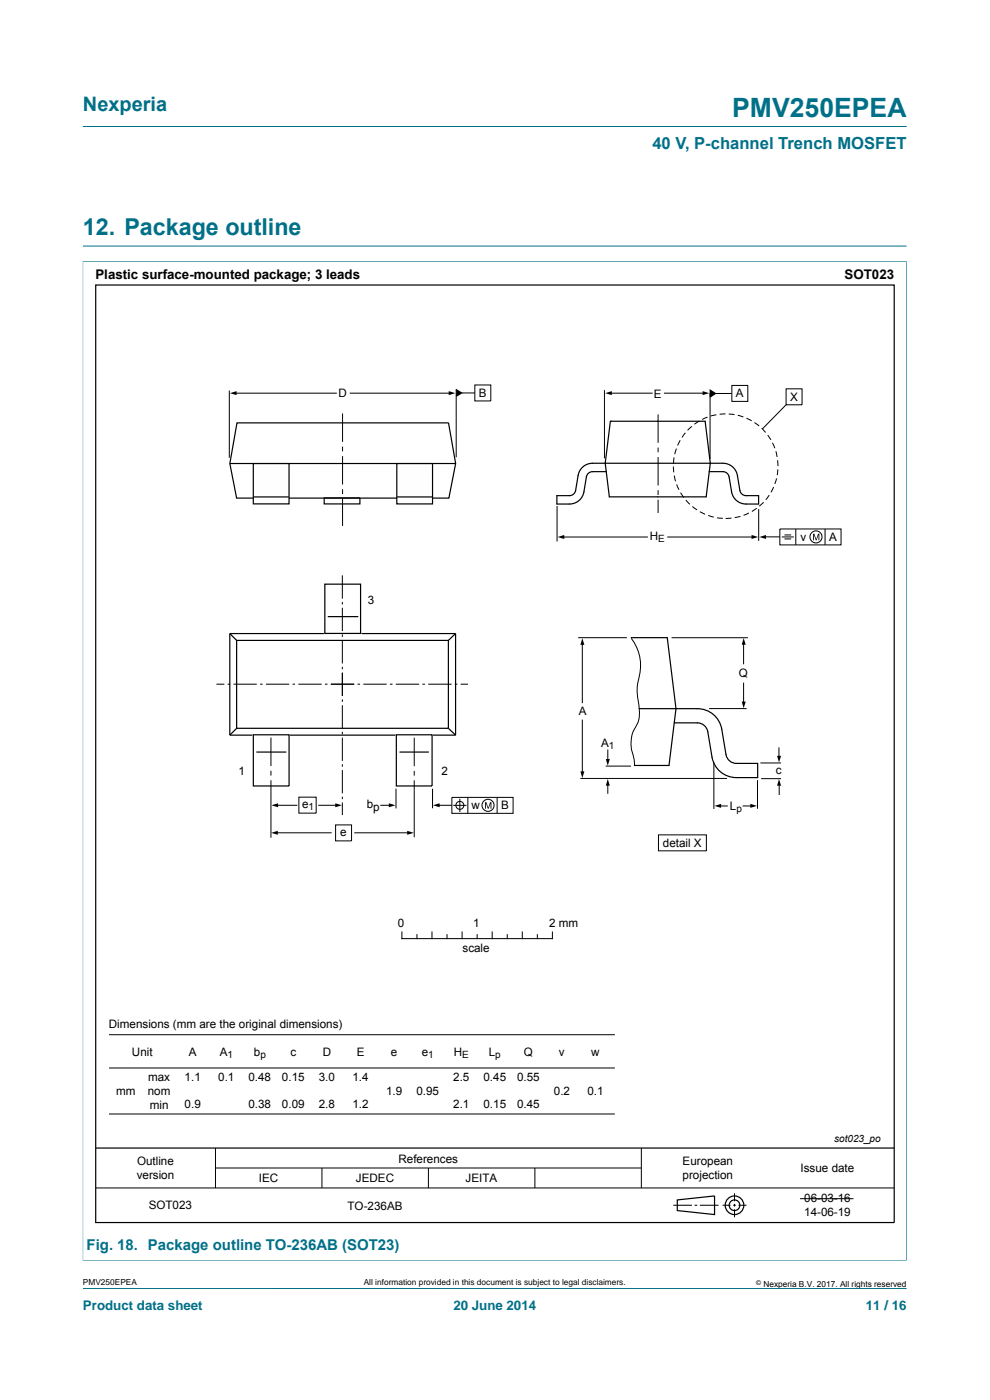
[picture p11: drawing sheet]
<svg xmlns="http://www.w3.org/2000/svg" width="210mm" height="297mm" viewBox="0 0 210 297" stroke-linecap="round" stroke-linejoin="round" font-family="sans-serif">
<path d="M17.6 26.8h174.7M17.5 55.5h174.9M17.6 52.2h174.7M17.6 55.4v212M192.3 55.4v212M17.5 267.4h174.9M17.6 273.3h174.7" fill="none" stroke="#007088" stroke-width=".21"/>
<g fill="none" stroke="#000" stroke-width=".21">
<path d="M48.6 82.9v14.2M72.7 87.7v6M72.7 94.7v1.1M72.7 96.8v6M96.8 82.5v14.5M128.2 82.8v14.4M139.6 87.9v6M139.6 94.9v1.1M139.6 97v6M142.8 99l.1 1.2M143 97l-.1 1.3M143.5 95.2l-.4 1.1"/>
<path d="M144.3 93.4l-.6 1.1M145.4 91.8l-.7 1M146.8 90.4l-.9 .9M148.3 89.3l-1 .7M150.1 88.5l-1.1 .5M150.6 83.3v14.1M150.6 82.7l1.2 .8-1.2 .8zM151.2 83.5h4M152 88l-1.2 .3M153.9 87.8l-1.2 .1M154.6 87.8l1.2 .2M156.5 88.1l1.2 .4"/>
<path d="M158.3 88.7l1.1 .6M160 89.6l1 .8M161.6 90.8l.8 .9M162.8 92.3l.7 1M163.9 93.9l.4 1.2M164.6 95.7l.2 1.2M165 97.6v1.3M165 99.6l-.1 1.2M166.7 85.9l-5 5.1M72.7 103.8v1M72.7 105.8v5.8M118.2 107.4v7.5"/>
<path d="M139.6 104v1M139.6 106v2.8M143 100.9l.3 1.2M143.5 102.8l.5 1.1M144.4 104.5l.6 1M145.5 106.1l.8 .9M146.9 107.4l1 .8M148.5 108.6l1.1 .5M150.2 109.3l1.2 .4M152.1 109.8l1.2 .2M155.2 109.9l-1.3 .1M157.1 109.5l-1.2 .3"/>
<path d="M158.9 108.8l-1.2 .5M160.5 107.8l-1 .7M160.9 108v6.7M162 106.5l-.9 .9M162 113.9h3.4M163.2 105l-.8 1M164.1 103.3l-.5 1.1M164.7 101.5l-.3 1.2M123.5 136.7v12.5M133.9 135.4a9.9 9.9 0 0 1 1.4 9.5 12.3 12.3 0 0 0 .3 5.2 6.2 6.2 0 0 1-1.2 4.9 7.8 7.8 0 0 0 .1 5.9l.1 1.6M142.5 135.3h16.1M157.7 136.3v4.6"/>
<path d="M57.5 156.5v6M87.9 156.5v6M123.5 152.7v11.1M128.9 159v2.6M150.4 150.3h8M157.7 144.8v4.4M165.2 158.6v2.4M57.5 163.5v1M57.5 165.5v12.2M58.6 170.8h4.5M58.6 176.7h11.7M67.5 170.8h4"/>
<path d="M75.2 176.7h11.6M80.7 170.8h2.2M84 167.3v4.2M87.9 163.5v1M87.9 165.5v12.1M91.8 167.3v4.2M92.9 170.8h3M123.1 165.1h31.1M128.9 166.4v2M151.4 161.7v9.9M152.6 171h1.8M157.5 171h1.8"/>
<path d="M160.7 165.5v6.1M161.3 161.9h4.4M161.5 165.2h4.2M165.3 166.6v2.1M20.3 252h169.4M45.7 243.6v8.4M45.7 247.8h90.3M68.3 247.8v4.2M90.9 247.8v4.2M113.5 247.8v4.2M136 243.6v8.4M142.8 255.7h4"/>
<path d="M147.3 255.7h.6M148.5 255.7h3.9M153.3 255.7h1.7M155.5 255.7h.6M155.8 253.1v1.7M155.8 255.4v.6M155.8 256.5v1.7M156.7 255.7h1.6"/>
</g>
<g fill="none" stroke="#000" stroke-width=".25">
<path d="M20.3 60.5h169.4v198.9h-169.4zM48.8 98.3h47.8M50.3 89.7h44.8l1.6 8.6-1.5 7.4h-45l-1.4-7.4zM68.8 105.6h7.5v1.3h-7.5zM48.7 134.4l1.5 1.5M48.7 134.4v21.6M48.7 134.4h20M50.2 135.9h44.9v18.6h-44.9zM68.9 123.9h7.6v10.5h-7.6zM69.5 130.8h6.5M76.7 134.4h19.9M96.6 134.4l-1.5 1.5"/>
<path d="M96.6 134.4v21.6M48.7 156h4.8M50.2 154.5l-1.5 1.5M53.7 155.9h7.6v10.8h-7.6zM54.4 159.5h6.3M61.5 156h22.4M84.1 155.9h7.6v10.8h-7.6zM84.7 159.5h6.3M91.9 156h4.7M95.1 154.5l1.5 1.5M20.3 243.6h169.4M143.7 254.6l7.9-.9v4l-7.9-.9z"/>
<circle cx="155.8" cy="255.7" r="1.13"/>
<circle cx="155.8" cy="255.7" r="1.98"/>
</g>
<path d="M150.6 82.7l1.2 .8-1.2 .8z" fill="#000"/>
<path d="M53.7 98.3h7.6v8.6h-7.6z" fill="#fefefe"/>
<path d="M53.7 98.3h7.6v8.6h-7.6zM53.8 105.4h7.5" fill="none" stroke="#000" stroke-width=".25"/>
<path d="M84.2 98.3h7.6v8.6h-7.6z" fill="#fefefe"/>
<path d="M84.2 98.3h7.6v8.6h-7.6zM129.5 89.4h20.1l1.1 8.9-.9 7.1h-20.5l-.9-7.1zM84.2 105.4h7.5M128.6 100.1h-2.9a1.33 1.33 0 0 0-1.3 1.1l-.5 3.2a3.1 3.1 0 0 1-3.1 2.5h-2.7v-1.8h2.7a1.32 1.32 0 0 0 1.3-1.1l.5-3.1a3.1 3.1 0 0 1 3.1-2.6h27.6a3.1 3.1 0 0 1 3.1 2.6l.5 3.1a1.32 1.32 0 0 0 1.4 1.1h2.6v1.8a6 6 0 0 1-4.4-.5 3.1 3.1 0 0 1-1.3-2l-.5-3.2a1.33 1.33 0 0 0-1.4-1.1h-2.9M133.9 135.3h7.6l1.9 15-1.5 12.1h-7.3M135.6 150.3h12.3a5.2 5.2 0 0 1 5.2 4.4l.9 5.4a2.24 2.24 0 0 0 2.2 1.9h4.5v3h-4.5a5.2 5.2 0 0 1-5.2-4.4l-.9-5.4a2.24 2.24 0 0 0-2.2-1.8h-4.9" fill="none" stroke="#000" stroke-width=".25"/>
<g fill="none" stroke="#000" stroke-width=".21">
<path d="M49.9 83.4h21.4M74.3 83.4h21.2M97.9 83.4h2.8M100.7 81.7h3.4v3.4h-3.4zM129.5 83.4h8.8M140.9 83.4h8.4M155.2 81.8h3.4v3.4h-3.4zM166.7 82.5h3.4v3.4h-3.4zM119.4 113.9h17.9M141.6 113.9h18.1M165.4 112.2h13v3.4h-13zM165.8 113.9h2.6"/>
<path d="M166.4 114.3h1.4M166.4 113.5h1.4M168.8 112.2v3.4M175 112.2v3.4M72.6 122.1v4.9M72.6 127.7v.5M72.6 128.9v5M72.6 134.6v.5M72.6 135.8v5M122.7 135.3h10.2M45.9 145.1h1.7M48.3 145.1h.5"/>
<path d="M49.5 145.1h5M55.2 145.1h.5M56.4 145.1h4.9M62.1 145.1h.5M63.3 145.1h4.9M68.9 145.1h.6M70.2 145.1h4.9M72.6 141.5v.5M72.6 142.7v5M72.6 148.4v.5M72.6 149.6v4.9M72.6 155.2v.6"/>
<path d="M72.6 156.5v4.9M75.8 145.1h.6M77.1 145.1h4.9M82.7 145.1h.6M84 145.1h4.9M89.6 145.1h.5M90.8 145.1h5M96.5 145.1h.5M97.7 145.1h1.6M63.4 169.1h3.7v3.4h-3.7zM71.2 175h3.4v3.4h-3.4zM72.6 162.1v.6"/>
<path d="M72.6 163.4v4.9M72.6 169v.5M72.6 170.2v2.7M95.9 169.2h12.9v3.3h-12.9zM96.1 170.9h2.9M97.5 169.4v2.9M99.2 169.2v3.3M105.5 169.2v3.3M128.5 162.5h5.3M139.7 177.1h10.1v3.4h-10.1zM85.2 197.7v1.4h32v-1.4M88.4 198.3v.8"/>
<path d="M91.6 197.7v1.4M94.8 198.3v.8M98 197.7v1.4M101.2 198.3v.8M104.4 197.7v1.4M107.6 198.3v.8M110.8 197.7v1.4M114 198.3v.8M23.1 219.5h107.3M23.1 226.6h107.3M23.1 236.3h107.3M169.7 254.3h11.3"/>
<circle cx="173.1" cy="113.9" r="1.28"/>
<circle cx="97.5" cy="170.9" r=".85"/>
<circle cx="103.5" cy="170.8" r="1.28"/>
</g>
<g fill="#000">
<path d="M48.8 83.4l1.4-.4v.8zM95.2 83l1.4 .4-1.4 .4zM96.8 82.5l1.4 .9-1.4 .8zM128.4 83.4l1.4-.4v.8zM149 83l1.4 .4-1.4 .4zM118.3 113.9l1.4-.4v.8zM159.4 113.5l1.4 .4-1.4 .4zM161.1 113.9l1.4-.4v.8zM172.5 113.2h.2l.4 1.2 .4-1.2h.3v1.4h-.2v-1.2l-.4 1.2h-.2l-.4-1.2v1.2h-.1zM123.5 135.4l.5 1.4h-.9zM157.7 135.4l.5 1.4h-.9zM157.3 148.8h.9l-.5 1.4z"/>
<path d="M57.5 176.7l1.4-.5v.9zM57.6 170.8l1.4-.4v.9zM71.1 170.4l1.4 .4-1.4 .5zM82.5 170.4l1.4 .4-1.4 .5zM86.4 176.2l1.4 .5-1.4 .4zM91.8 170.8l1.5-.4v.9zM102.9 170.2h.3l.4 1.1 .4-1.1h.2v1.4h-.1v-1.2l-.4 1.2h-.2l-.4-1.2v1.2h-.2zM123.1 163.6h.9l-.5 1.5zM128.5 161h.9l-.5 1.4zM128.9 165.3l.5 1.4h-.9zM151.5 171l1.5-.5v.9zM159.2 170.5l1.4 .5-1.4 .4z"/>
<path d="M164.8 160.3h.9l-.5 1.5zM165.2 165.3l.5 1.4h-.9z"/>
</g>
<text font-size="5.6" fill="#007088" x="155.3" y="24.8">PMV250EPEA</text>
<text font-size="4.9" fill="#007088" x="17.6" y="49.8">12. Package outline</text>
<text font-size="4.2" fill="#007088" x="17.6" y="23.6">Nexperia</text>
<text font-size="3.5" fill="#007088" x="138.4" y="31.7">40 V, P-channel Trench MOSFET</text>
<text font-size="3.2" fill="#007088" x="18.4" y="265.2">Fig. 18. Package outline TO-236AB (SOT23)</text>
<g font-size="2.8">
<text x="20.2" y="59.2">Plastic surface-mounted package; 3 leads</text>
<text x="179.2" y="59.2">SOT023</text>
</g>
<g font-size="2.8" fill="#007088">
<text x="17.6" y="277.9">Product data sheet</text>
<text x="96.2" y="277.9">20 June 2014</text>
<text x="183.7" y="277.9">11 / 16</text>
</g>
<g font-size="2.5">
<text x="71.8" y="84.3">D</text>
<text x="101.5" y="84.2">B</text>
<text x="138.7" y="84.3">E</text>
<text x="156.1" y="84.3">A</text>
<text x="167.6" y="85">X</text>
<text x="137.8" y="114.6">H</text>
<text x="169.8" y="114.7">v</text>
<text x="175.9" y="114.7">A</text>
<text x="78" y="128.2">3</text>
<text x="156.7" y="143.7">Q</text>
<text x="122.8" y="151.7">A</text>
<text x="127.5" y="158.4">A</text>
<text x="50.6" y="164.4">1</text>
<text x="93.7" y="164.4">2</text>
<text x="164.6" y="164.2">c</text>
<text x="64.1" y="171.3">e</text>
<text x="77.8" y="171.5">b</text>
<text x="79.2" y="172.1">p</text>
<text x="100" y="171.7">w</text>
<text x="106.3" y="171.7">B</text>
<text x="154.8" y="171.9">L</text>
<text x="72.1" y="177.3">e</text>
<text x="140.6" y="179.7">detail X</text>
<text x="84.4" y="196.7">0</text>
<text x="100.3" y="196.7">1</text>
<text x="116.5" y="196.7">2 mm</text>
<text x="98.1" y="202">scale</text>
<text x="23.1" y="218.1">Dimensions (mm are the original dimensions)</text>
<text x="28" y="224">Unit</text>
<text x="40.1" y="224">A</text>
<text x="46.6" y="224">A</text>
<text x="53.8" y="224">b</text>
<text x="61.7" y="224">c</text>
<text x="68.5" y="224">D</text>
<text x="75.7" y="224">E</text>
<text x="82.9" y="224">e</text>
<text x="89.5" y="224">e</text>
<text x="96.3" y="224">H</text>
<text x="103.7" y="224">L</text>
<text x="111.1" y="224">Q</text>
<text x="118.6" y="224">v</text>
<text x="125.4" y="224">w</text>
<text x="24.6" y="232.3">mm</text>
<text x="31.4" y="232.2">nom</text>
<text x="31.4" y="229.3">max</text>
<text x="39.2" y="229.3">1.1</text>
<text x="46.3" y="229.3">0.1</text>
<text x="52.7" y="229.3">0.48</text>
<text x="59.8" y="229.3">0.15</text>
<text x="67.6" y="229.3">3.0</text>
<text x="74.7" y="229.3">1.4</text>
<text x="81.9" y="232.3">1.9</text>
<text x="88.3" y="232.3">0.95</text>
<text x="96.1" y="229.3">2.5</text>
<text x="102.6" y="229.3">0.45</text>
<text x="109.7" y="229.3">0.55</text>
<text x="117.5" y="232.3">0.2</text>
<text x="124.6" y="232.3">0.1</text>
<text x="31.8" y="235.2">min</text>
<text x="39.2" y="235.2">0.9</text>
<text x="52.7" y="235.2">0.38</text>
<text x="59.8" y="235.2">0.09</text>
<text x="67.6" y="235.2">2.8</text>
<text x="74.7" y="235.2">1.2</text>
<text x="96.1" y="235.2">2.1</text>
<text x="102.6" y="235.2">0.15</text>
<text x="109.7" y="235.2">0.45</text>
<text x="29" y="250.1">version</text>
<text x="29.1" y="247.2">Outline</text>
<text x="54.9" y="250.8">IEC</text>
<text x="75.5" y="250.8">JEDEC</text>
<text x="84.5" y="246.7">References</text>
<text x="98.7" y="250.8">JEITA</text>
<text x="144.8" y="247.2">European</text>
<text x="144.8" y="250.1">projection</text>
<text x="169.8" y="248.6">Issue date</text>
<text x="31.5" y="256.5">SOT023</text>
<text x="73.7" y="256.7">TO-236AB</text>
<text x="170.6" y="255">06-03-16</text>
<text x="170.6" y="257.9">14-06-19</text>
</g>
<g font-size="2.1">
<text x="139.6" y="115.1">E</text>
<text x="129.2" y="158.9">1</text>
<text x="65.5" y="171.8">1</text>
<text x="156.2" y="172.4">p</text>
<text x="48.3" y="224.5">1</text>
<text x="55.2" y="224.5">p</text>
<text x="90.8" y="224.5">1</text>
<text x="98.1" y="224.5">E</text>
<text x="105" y="224.5">p</text>
<text x="176.9" y="242.3">sot023_po</text>
</g>
<g font-size="1.8">
<text x="17.6" y="272.7">PMV250EPEA</text>
<text x="77.2" y="272.7">All information provided in this document is subject to legal disclaimers.</text>
<text x="161.9" y="273">Nexperia B.V. 2017. All rights reserved</text>
</g>
<text font-size="1.4" x="160.4" y="272.6">©</text>
</svg>
